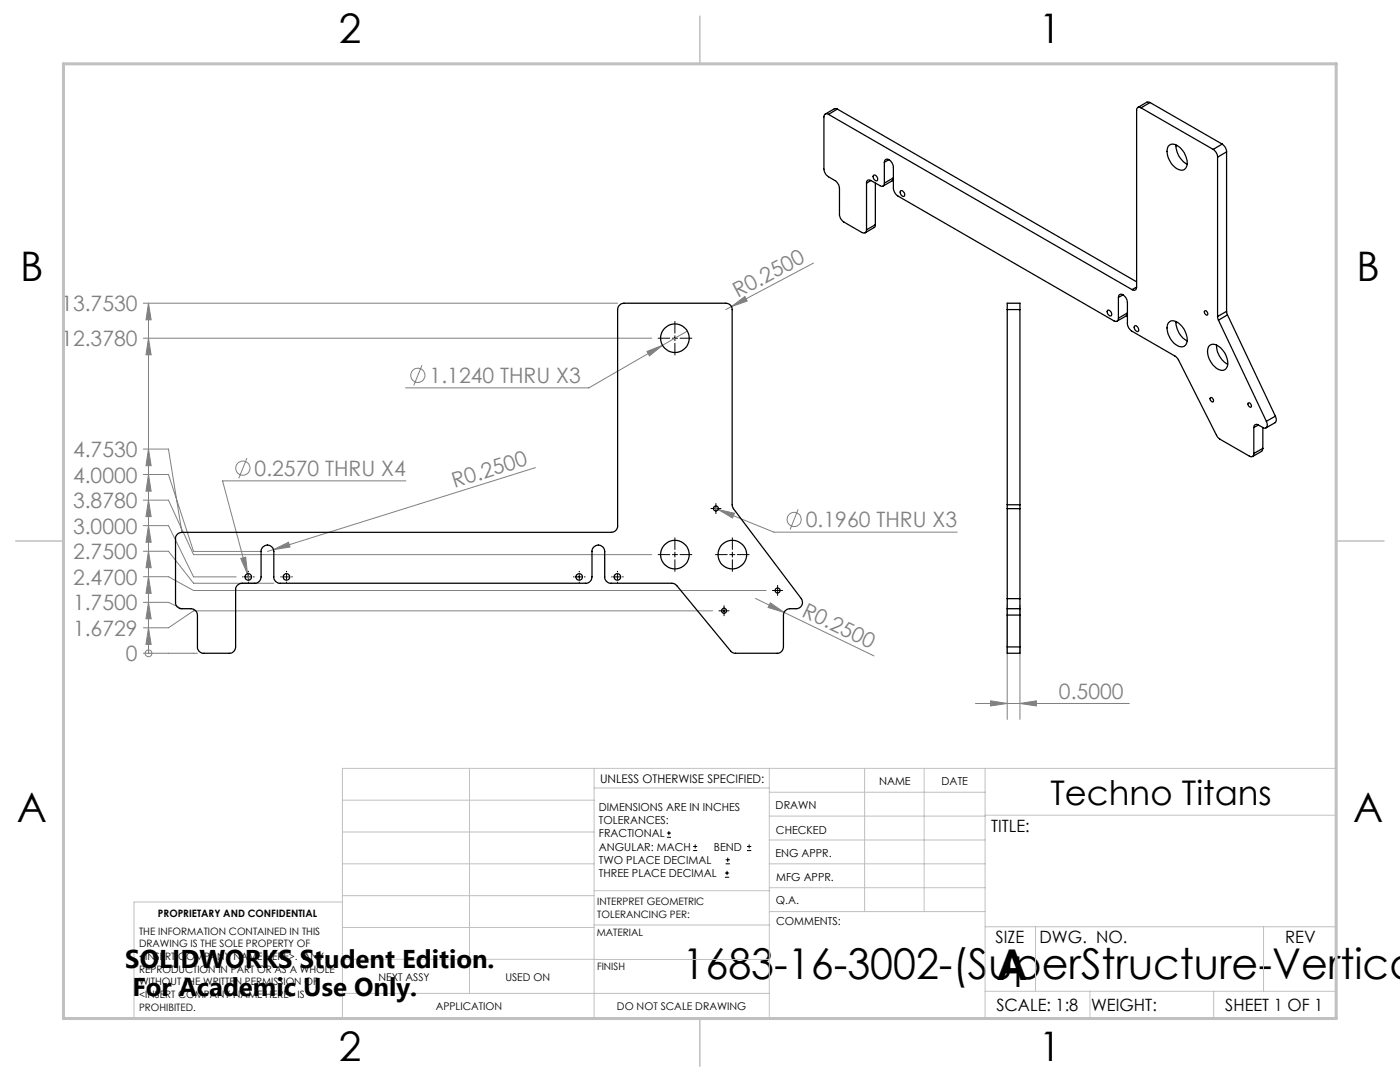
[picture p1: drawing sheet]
<svg xmlns="http://www.w3.org/2000/svg" width="279mm" height="216mm" viewBox="0 0 279 216" stroke-linecap="round" stroke-linejoin="round" font-family="sans-serif">
<g fill="none" stroke="#808080" stroke-width=".2">
<path d="M162.3 52.5l-16.3 8.7M28.6 67.5h101.5M28.6 60.5h94.7M29.6 67.5l.6 3.3h-1.1zM29.6 60.5l.6 3.3h-1.1zM29.6 60.5v69.9M84.2 72.9l-1.6 4M129.1 70.1l3.1-1.2-2.6 2.1zM132.2 68.9l-14.7 8.5h-36.6M137.2 66.1l-5 2.8M146 61.2l2.7-2 .4 .9zM146 61.2l-1.1 .6"/>
<path d="M28.6 94.7h5l5 15.3h13.5M28.6 89.6h5l2.7 16.6M28.6 99.8h5l5 10.9h91.5M29.6 89.6l.6 3.3h-1.1zM29.6 94.7l.6 3.3h-1.1zM29.6 99.8l.6 3.3h-1.1zM49.3 91.4l-1.6 4M81 96h-36.6l5 18.5M106.9 93.3l-52.3 16.4M28.6 115.1h5l5 2.7h114.3M28.6 110h5l5 6.4h16M28.6 104.9h5l5 10.2h8.5"/>
<path d="M29.6 115.1l.6 3.3h-1.1zM29.6 110l.6 3.3h-1.1zM29.6 104.9l.6 3.3h-1.1zM48 111.4l1-.2 .4 3.3zM49.4 114.5l.3 1.2M54.6 109.7l3-1.5 .3 .9zM54.6 109.7l-1.2 .3M142.4 101.3l.9 .4M143.3 101.7l3.3 .7-.4 1zM143.3 101.7l11.1 4.5h36.6M150.8 119.4l23.6 11.5M159.3 101.6l-1.6 4.1"/>
<path d="M28.6 130.4h10.8M28.6 120.2h5l2.7 1.3M29.6 130.4h.1M29.6 125.3l.6 3.3h-1.1zM29.6 120.2l.6 3.3h-1.1zM142.2 121.9h-103.6l-5 3.4h-5M153.7 120.3l2.8 1.9-3.2-1zM197.7 139.8l3.3 .6-3.3 .5zM201 120.7v22.8M203.6 120.7v22.8M194.7 140.4h30.7M203.6 140.4l3.2-.6v1.1z"/>
<circle cx="83.4" cy="74.9" r="1.42"/>
<circle cx="48.5" cy="93.4" r="1.41"/>
<circle cx="158.5" cy="103.7" r="1.41"/>
<circle cx="29.6" cy="130.4" r=".67"/>
</g>
<g fill="none" stroke="#000" stroke-width=".2">
<path d="M131.3 67.5h2.4M134.2 67.5h1M134.7 64.1v2.4M134.7 67v1M134.7 68.5v2.3M135.7 67.5h2.4M48.4 115.1h.1M49 115.1h1.1M49.6 114v.1M49.6 114.6v1M49.6 116.1v.2M50.6 115.1h.1"/>
<path d="M56 115.1h.2M56.7 115.1h1M57.2 114v.1M57.2 114.6v1M57.2 116.1v.2M58.2 115.1h.1M114.4 115.1h.2M115.1 115.1h1M115.6 114v.1M115.6 114.6v1M115.6 116.1v.2M116.6 115.1h.2"/>
<path d="M122.1 115.1h.1M122.7 115.1h1M123.2 114v.1M123.2 114.6v1M123.2 116.1v.2M124.2 115.1h.2M131.3 110.7h2.4M134.2 110.7h1M134.7 107.3v2.3M134.7 110.2v1M134.7 111.7v2.3M135.7 110.7h2.4"/>
<path d="M141.9 101.5h2M142.8 110.7h2.3M142.9 100.5v2M145.6 110.7h1M146.2 107.3v2.3M146.2 110.2v1M146.2 111.7v2.3M147.1 110.7h2.4M154.2 117.8h2M155.2 116.8v2M143.5 121.9h2M144.5 120.9v2"/>
<path d="M133.1 167.1h.8M133.1 166.2h.8M133.5 165.8v.9M138.3 169.7h.8M138.3 168.9h.8M138.7 168.5v.8M144.7 175h.8M144.7 174.2h.8M144.8 172.4h.9M144.8 171.6h.9M145.1 173.8v.8M145.2 171.1v.9"/>
<path d="M149.1 169.7h.8M149.1 168.9h.8M149.5 168.5v.8"/>
</g>
<g fill="none" stroke="#c0c0c0" stroke-width=".2">
<path d="M68.3 159.7h50.3M93.7 153.3v44.9M118.6 153.3v49.9M118.6 157.2h34.9M153.5 153.3v49.9M153.5 158.1h43.1M172.5 153.3v28.6M184.4 153.3v28.6M196.6 153.3v49.9M68.3 180h-41.6v23.2h240v-49.9h-198.4v49.9M68.3 178.7h50.3M68.3 172.4h50.3"/>
<path d="M68.3 166h50.3M118.6 177.7h35M153.5 167.6h43.1M153.5 162.8h43.1M153.5 172.4h43.1M153.5 177.1h43.1M196.6 162.7h70.1M68.3 198.2h85.2M68.3 191.4l85.2 .1M68.3 185.1h50.3M118.6 184.6h35M153.6 181.9h43"/>
<path d="M196.6 197.8h70.1M196.6 184.9h70.1M206.7 184.9v12.9M217.5 197.8v5.4M242.2 197.8v5.4M252.2 184.9v12.9"/>
</g>
<path d="M139.7 3.2v9.5M3.1 107.9h9.6M266.7 107.9h9.5M139.7 203.2v9.6" fill="none" stroke="#c0c0c0" stroke-width=".3"/>
<path d="M12.7 12.7h254v190.5h-254z" fill="none" stroke="#c0c0c0" stroke-width=".6"/>
<g fill="#808080">
<path d="M54.6 109.7l3-1.5 .3 .9z"/>
<path d="M146 61.2l2.7-2 .4 .9z"/>
<path d="M153.7 120.3l2.8 1.9-3.2-1z"/>
<path d="M29.6 125.3l.6 3.3h-1.1zM29.6 120.2l.6 3.3h-1.1zM29.6 115.1l.6 3.3h-1.1zM29.6 110l.6 3.3h-1.1zM29.6 104.9l.6 3.3h-1.1zM29.6 89.6l.6 3.3h-1.1zM29.6 94.7l.6 3.3h-1.1zM29.6 99.8l.6 3.3h-1.1zM29.6 67.5l.6 3.3h-1.1zM29.6 60.5l.6 3.3h-1.1z"/>
<path d="M48 111.4l1.4 3.1-.4-3.3zM129.1 70.1l.5 .9 2.6-2.1zM143.3 101.7l2.9 1.7 .4-1z"/>
<path d="M197.7 139.8l3.3 .6-3.3 .5zM203.6 140.4l3.2-.6v1.1z"/>
</g>
<g fill="none" stroke="#000" stroke-width=".25">
<path d="M165.3 22.8a.56 .56 0 0 0-.6 0 .56 .56 0 0 0-.3 .5v10.4a2.08 2.08 0 0 0 .9 1.6l1.3 .7a2.08 2.08 0 0 1 .9 1.6v5.2a1.91 1.91 0 0 0 .9 1.5l3.6 2.1a.56 .56 0 0 0 .7 .1 .56 .56 0 0 0 .2-.6M165.3 22.8l60.6 35M167.1 21.8l-.5-.1-1.9 1.1M167.1 21.8l-1.8 1M167.1 21.8l59.7 34.4M172.9 36.5v9.4M173.8 36l1.8 1a.53 .53 0 0 0 .6 .1 .53 .53 0 0 0 .3-.6M173.8 36a.54 .54 0 0 0-.6 0 .54 .54 0 0 0-.3 .5M173.8 36l-.9 .5M174.3 35a.73 .73 0 0 1 .7 .3 .73 .73 0 0 1 0 .8 .79 .79 0 0 1-.7-1.1zM174.7 36.5v8.3M176.5 36.5l1.8-1-.3 .6-1.8 1"/>
<path d="M176.5 32.4v4.1M177.4 31.9a1.91 1.91 0 0 1 .9 1.5v4.2a2.08 2.08 0 0 0 .9 1.5l43.1 24.9a.55 .55 0 0 0 .6 .1 .55 .55 0 0 0 .3-.6M177.4 31.9a.58 .58 0 0 0-.6-.1 .58 .58 0 0 0-.3 .6M177.4 31.9l-.9 .5M179.7 38.1a.73 .73 0 0 1 .7 .3 .73 .73 0 0 1 0 .8 .79 .79 0 0 1-.7-1.1zM227.7 21.5a.53 .53 0 0 0-.6-.1 .53 .53 0 0 0-.3 .6v35.3M227.7 21.5l14.4 8.3M229.5 20.5l-.6-.1-1.8 1M229.5 20.5l-1.8 1M229.5 20.5l14.4 8.3M233.3 29a1.69 1.69 0 0 1 2.2 .5 3.8 3.8 0 0 1 1.2 3.9 1.33 1.33 0 0 1-2.1 .1 3.9 3.9 0 0 1-1.5-4.3zM234.7 28.9a4.3 4.3 0 0 0 2.2 3.9"/>
<path d="M242.1 29.8a1.91 1.91 0 0 1 .9 1.6M243 31.4v31.7M243.9 28.8a1.91 1.91 0 0 1 .9 1.5M243.9 28.8l-1.8 1M244.8 30.3l-1.8 1.1M244.8 30.3v31.8M174.7 44.8l-.1 .5-2 1.2M174.7 44.8l-1.8 1.1M223.2 59.3v4.2M224.1 58.8a1.91 1.91 0 0 1 .9 1.6v4.1a1.91 1.91 0 0 0 .9 1.6l9 5.3 8.1 15.8 .5 .4 5.8 3.4a.54 .54 0 0 0 .7 .1 .54 .54 0 0 0 .2-.6M224.1 58.8a.56 .56 0 0 0-.6 0 .56 .56 0 0 0-.3 .5M224.1 58.8l-.9 .5"/>
<path d="M226.8 57.3a.56 .56 0 0 1-.3 .6 .56 .56 0 0 1-.6-.1M226.8 57.3l-.9 .5M201 61.8v-1.3h2.6v1.3M201 61.8v38.9M201 61.8h2.6M203.6 61.8v38.9M221.1 61.9a.73 .73 0 0 1 .6 .4 .73 .73 0 0 1 0 .7 .79 .79 0 0 1-.6-1.1zM223.2 63.5l1.8-1.1-.2 .6-1.8 1.1M226.4 65a.74 .74 0 0 1 .7 1.1 .79 .79 0 0 1-.7-1.1zM233.3 64.3a1.6 1.6 0 0 1 2.2 .5 3.8 3.8 0 0 1 1.2 3.9 1.36 1.36 0 0 1-2.1 0 3.8 3.8 0 0 1-1.5-4.2zM234.7 64.2a4.3 4.3 0 0 0 2.2 3.8M240.4 62.1a.47 .47 0 0 1 .5 .2 .47 .47 0 0 1-.1 .6l-.3-.3z"/>
<path d="M241.4 69a1.68 1.68 0 0 1 2.2 .4 4.2 4.2 0 0 1 1.3 3.7 1.2 1.2 0 0 1-1.9 .5 4 4 0 0 1-1.8-4.4zM241.5 79.4a.49 .49 0 0 1 .6 .2 .49 .49 0 0 1 0 .6l-.5-.3zM242.8 68.9a4.5 4.5 0 0 0 2.2 3.8M243 63.1l.2 .8M243.2 63.9l9.5 20.2M244.8 62.1l.2 .7M244.8 62.1l-1.8 1M245 62.8l-1.8 1.1M245 62.8l9.5 20.2M249.1 80.5a.47 .47 0 0 1 .6 .2 .47 .47 0 0 1-.2 .6l-.4-.5zM250.2 85.3v5.2M251.1 84.8a.56 .56 0 0 0-.6-.1 .56 .56 0 0 0-.3 .6"/>
<path d="M251.1 84.8l.9 .5M251.1 84.8l-.9 .5M252 89.5l-.2 .6-1.8 1M252 89.5l-1.8 1M252 85.3v4.2M252.7 84.1l.1 .2a.63 .63 0 0 1 .1 .9 .63 .63 0 0 1-.9 .1M254.5 83l.2 .6-.1 .6-1.9 1.2M254.5 83l-1.8 1.1M35.4 106.6l.9-.4h85.7a1.26 1.26 0 0 0 1.3-1.2v-43.2a1.33 1.33 0 0 1 1.2-1.3h20.4a1.26 1.26 0 0 1 1.2 1.3l.1 39.2 .2 .5 13.5 18a1.26 1.26 0 0 1 .1 1.3 1.26 1.26 0 0 1-1.1 .7h-1.3a1.33 1.33 0 0 0-1.2 1.2v6.4a1.26 1.26 0 0 1-1.3 1.3h-8.6l-.5-.3-10.9-13.2-.6-.4-12.5-.1a1.21 1.21 0 0 1-1.3-1.3v-5.1a1.27 1.27 0 0 0-1.3-1.2 1.27 1.27 0 0 0-1.3 1.2v5.1a1.26 1.26 0 0 1-1.2 1.3h-61a1.21 1.21 0 0 1-1.3-1.3v-5.1a1.27 1.27 0 0 0-1.2-1.2 1.27 1.27 0 0 0-1.3 1.2v5.1a1.26 1.26 0 0 1-1.3 1.3h-2.5a1.26 1.26 0 0 0-1.3 1.3v11.4a1.26 1.26 0 0 1-1.2 1.3h-5.1a1.21 1.21 0 0 1-1.3-1.3v-6.4a1.33 1.33 0 0 0-1.3-1.2h-1.8a1.21 1.21 0 0 1-1.3-1.3v-13zM201 119.5v2M201 100.7v.8M201 119.5h2.6"/>
<path d="M201 101.5h2.6M201 101.5v18M201 100.7h2.6M203.6 119.5v2M203.6 100.7v.8M203.6 101.5v18M201 121.5v1.2M201 129.1v1.3h2.6v-1.3M201 121.5h2.6M201 122.7v6.4M201 122.7h2.6M201 129.1h2.6"/>
<path d="M203.6 121.5v1.2M203.6 122.7v6.4"/>
<circle cx="134.7" cy="67.5" r="2.85"/>
<circle cx="49.6" cy="115.1" r=".66"/>
<circle cx="57.2" cy="115.1" r=".66"/>
<circle cx="115.6" cy="115.1" r=".65"/>
<circle cx="123.2" cy="115.1" r=".65"/>
<circle cx="134.7" cy="110.7" r="2.85"/>
<circle cx="142.9" cy="101.5" r=".5"/>
<circle cx="146.1" cy="110.7" r="2.84"/>
<circle cx="155.2" cy="117.8" r=".5"/>
<circle cx="144.5" cy="121.9" r=".5"/>
</g>
<g font-size="8.5">
<text x="136.2" y="195.4">1683-16-3002-(SuperStructure-Vertica</text>
<text x="198.9" y="195.5">A</text>
</g>
<g font-size="8.1">
<text x="67.6" y="8.5">2</text>
<text x="207.3" y="8.5">1</text>
<text x="4" y="56.2">B</text>
<text x="270.7" y="56.2">B</text>
<text x="3.3" y="164.1">A</text>
<text x="270" y="164.1">A</text>
<text x="67.6" y="211.7">2</text>
<text x="207.3" y="211.7">1</text>
</g>
<text font-size="6.8" x="209.6" y="160.6">Techno Titans</text>
<g font-size="5.1">
<text x="25" y="193.2">SOLIDWORKS Student Edition.</text>
<text x="26.4" y="198.8">For Academic Use Only.</text>
</g>
<g font-size="4.2" fill="#808080">
<text x="147.3" y="59.5" transform="rotate(-28 147.3 59.5)">R0.2500</text>
<text x="12.2" y="62.1">13.7530</text>
<text x="12.2" y="69.1">12.3780</text>
<text x="85.7" y="76.5">1.1240 THRU X3</text>
<text x="14.6" y="91.2">4.7530</text>
<text x="50.8" y="95">0.2570 THRU X4</text>
<text x="14.6" y="96.3">4.0000</text>
<text x="14.6" y="101.4">3.8780</text>
<text x="90.7" y="97.4" transform="rotate(-17 90.7 97.4)">R0.2500</text>
<text x="14.6" y="106.5">3.0000</text>
<text x="160.8" y="105.2">0.1960 THRU X3</text>
<text x="14.6" y="111.6">2.7500</text>
<text x="14.6" y="116.7">2.4700</text>
<text x="14.6" y="121.8">1.7500</text>
<text x="159.8" y="122.8" transform="rotate(26 159.8 122.8)">R0.2500</text>
<text x="14.6" y="126.9">1.6729</text>
<text x="25.1" y="132">0</text>
<text x="211.3" y="139.4">0.5000</text>
</g>
<g font-size="3.4">
<text x="197.8" y="166">TITLE:</text>
<text x="198.7" y="188.1">SIZE</text>
<text x="207.5" y="188.1">DWG. NO.</text>
<text x="256.5" y="188.2">REV</text>
<text x="198.8" y="201.7">SCALE: 1:8</text>
<text x="217.7" y="201.8">WEIGHT:</text>
<text x="244.5" y="201.7">SHEET 1 OF 1</text>
</g>
<text font-size="2.4" x="119.8" y="156.2">UNLESS OTHERWISE SPECIFIED:</text>
<g font-size="2.2">
<text x="119.5" y="161.8">DIMENSIONS ARE IN INCHES</text>
<text x="154.8" y="161.4">DRAWN</text>
<text x="175.4" y="156.6">NAME</text>
<text x="187.9" y="156.7">DATE</text>
<text x="119.5" y="164.4">TOLERANCES:</text>
<text x="119.5" y="167.1">FRACTIONAL</text>
<text x="154.9" y="166.3">CHECKED</text>
<text x="119.5" y="169.7">ANGULAR: MACH</text>
<text x="119.5" y="172.4">TWO PLACE DECIMAL</text>
<text x="142.5" y="169.7">BEND</text>
<text x="154.8" y="171">ENG APPR.</text>
<text x="119.5" y="175">THREE PLACE DECIMAL</text>
<text x="154.9" y="175.7">MFG APPR.</text>
<text x="154.9" y="180.4">Q.A.</text>
<text x="154.9" y="184.6">COMMENTS:</text>
</g>
<g font-size="2.1">
<text x="75.5" y="195.7">NEXT ASSY</text>
<text x="100.9" y="195.7">USED ON</text>
<text x="86.9" y="201.5">APPLICATION</text>
<text x="123.1" y="201.6">DO NOT SCALE DRAWING</text>
</g>
<g font-size="2">
<text x="31.5" y="182.9">PROPRIETARY AND CONFIDENTIAL</text>
<text x="119.2" y="180.6">INTERPRET GEOMETRIC</text>
<text x="119.2" y="183.1">TOLERANCING PER:</text>
<text x="27.8" y="186.5">THE INFORMATION CONTAINED IN THIS</text>
<text x="27.8" y="189">DRAWING IS THE SOLE PROPERTY OF</text>
<text x="27.8" y="191.6">&lt;INSERT COMPANY NAME HERE&gt;. ANY</text>
<text x="119.1" y="186.7">MATERIAL</text>
<text x="27.8" y="194.1">REPRODUCTION IN PART OR AS A WHOLE</text>
<text x="27.8" y="196.6">WITHOUT THE WRITTEN PERMISSION OF</text>
<text x="119.1" y="193.5">FINISH</text>
<text x="27.8" y="199.1">&lt;INSERT COMPANY NAME HERE&gt; IS</text>
<text x="27.8" y="201.7">PROHIBITED.</text>
</g>
</svg>
